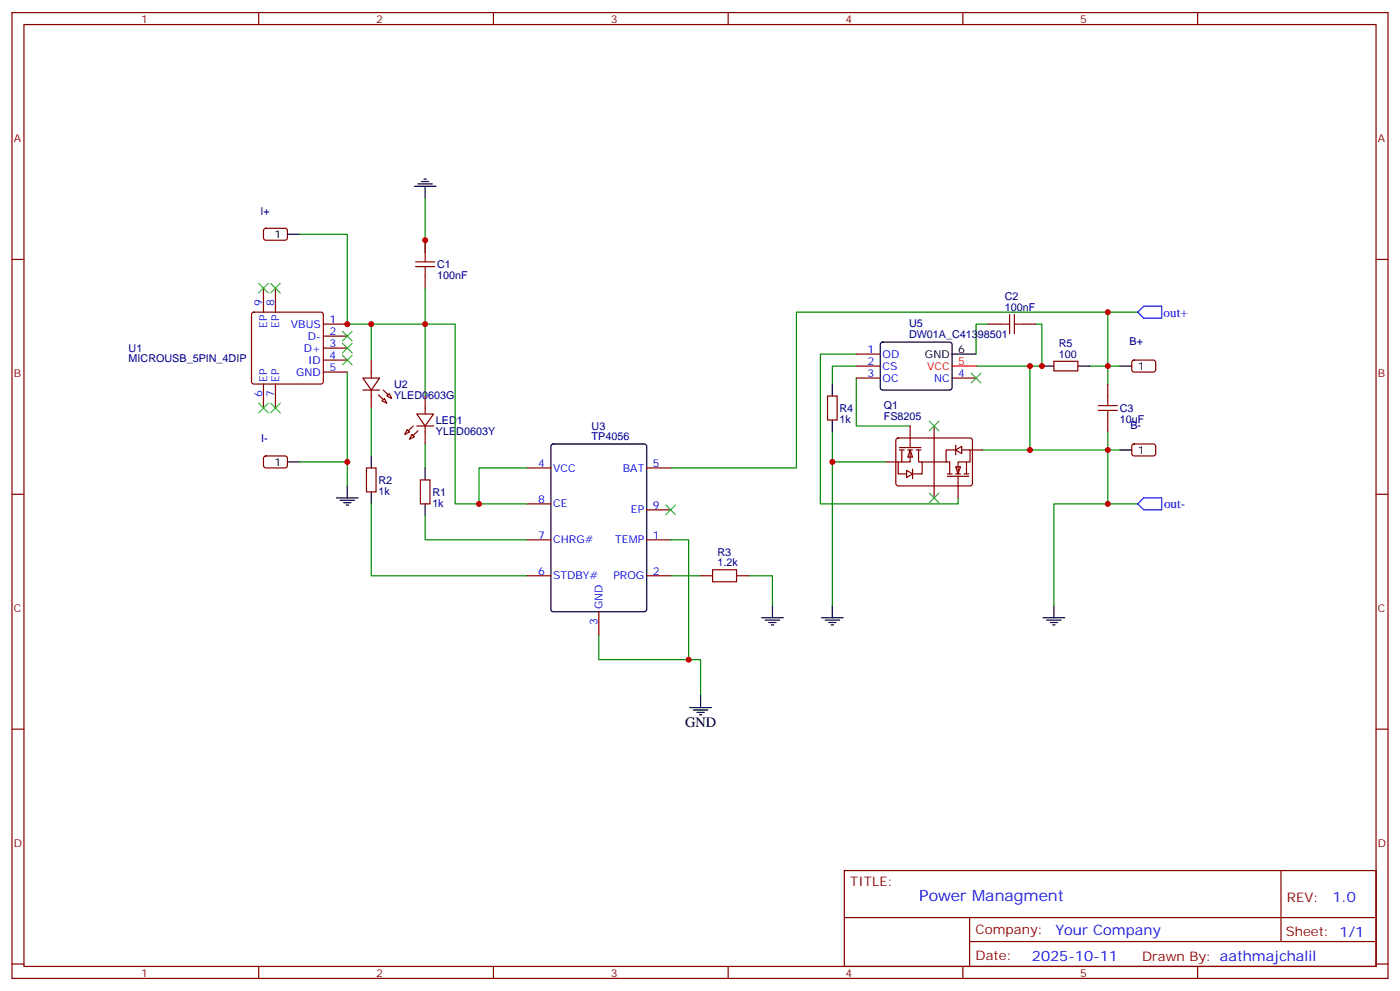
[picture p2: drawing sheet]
<svg xmlns="http://www.w3.org/2000/svg" width="412mm" height="292mm" viewBox="0 0 412 292" stroke-linecap="round" stroke-linejoin="round" font-family="sans-serif">
<g fill="none" stroke="#870000" stroke-width=".35">
<path d="M3.5 3.7h405.4v284.3h-405.4zM7.1 7.2h398.2v277.3h-398.2zM76.2 3.7v3.5M145.3 3.7v3.5M214.5 3.7v3.5M283.6 3.7v3.5M352.8 3.7v3.5M3.5 76.4h3.6M77.8 67.4l.5-.2 5.9 .1 .5 .6-.1 2.4-.6 .4h-6l-.4-.7v-2.1zM125.2 70.7v3.6M405.3 76.4h3.6M74.3 92.1l.5-.2h19.7l.5 .2 .2 .5v19.8l-.2 .5-.5 .2h-19.7l-.5-.3-.2-.4v-19.8z"/>
<path d="M77.6 84.8v7.1M81.1 84.8v7.1M95.2 95.4h7.1M95.2 99h7.1M125.2 81.3v3.5M291 95.4h3.6M301.6 95.4h3.6M77.6 113.1v7M81.1 113.1v7M95.2 102.5h7.1M95.2 106h7.1M95.2 109.5h7.1"/>
<path d="M106.9 111.3h4.9l-2.4 3.5zM106.9 114.8h4.9M109.4 106v5.3M109.4 114.8v5.3M112.5 118l.7-.7 .7 1.4zM113.9 116.6l.8-.7 .7 1.4zM125.2 116.6v5.3M243.8 116.6h2.8v7h-2.8zM252.2 111.3h7.1M252.2 107.8h7.1M252.2 104.2h7.1M280.5 111.3h7"/>
<path d="M310.4 106.4h7.1v2.8h-7.1zM333.6 106.2l.5-.2 5.9 .1 .4 .6v2.4l-.7 .4h-5.9l-.4-.7v-2.1zM77.8 134.4l.5-.2 5.9 .1 .5 .6-.1 2.4-.6 .5-6-.1-.4-.6v-2.2zM107.9 137.8h2.9v7h-2.9zM119.9 126.5l.7 .7-1.4 .7zM121.4 127.9l.7 .7-1.5 .7zM122.8 121.9h4.9l-2.5 3.5zM122.8 125.4h4.9M125.2 125.4v5.3M155.2 137.8h7.1M190.5 137.8h7.1M333.6 130.9l.5-.2 5.9 .1 .4 .6v2.4l-.7 .4h-5.9l-.4-.7v-2.1z"/>
<path d="M3.5 145.5h3.6M123.8 141.3h2.8v7h-2.8zM155.2 158.9h7.1M155.2 148.3h7.1M190.5 158.9h7.1M190.5 150.1h7.1M405.3 145.5h3.6M155.2 169.5h7.1M190.5 169.5h7.1M206.4 169.5h3.5M217 169.5h3.5M176.4 180.1v7"/>
<path d="M3.5 214.7h3.6M405.3 214.7h3.6M248.7 256.3h156.6v28.2h-156.6zM377.3 256.3v20.9M248.7 270.1h156.5M285.6 277.2h119.6M285.6 270.1v14.2M3.5 283.8h3.6M76.2 284.5v3.5M145.3 284.5v3.5M214.5 284.5v3.5M283.6 284.5v3.5"/>
<path d="M352.8 284.5v3.5M405.3 283.8h3.6"/>
</g>
<g fill="none" stroke="#000" stroke-width=".35">
<path d="M122.1 54.9h6.3M123.1 54.2h4.3M124.2 53.4h2.1M124.9 52.7h.7M125.2 54.9v3.5M84.7 69h3.5M245.2 113.1v3.5M259.5 100.9l.5-.2 20 .1 .5 .6-.1 13-.6 .4h-20.1l-.4-.7v-12.7zM280.5 104.2h7M306.9 107.8h3.5M317.5 107.8h3.5M329.8 107.8h3.6"/>
<path d="M84.7 136h3.5M109.4 134.2v3.6M125.2 137.8v3.5M162.5 130.9l.5-.2h26.8l.6 .4 .1 48.3-.5 .6-27 .1-.7-.5v-48.2zM245.2 123.6v3.6M329.8 132.5h3.6M99.1 146.6h6.4M100.2 147.3h4.2M101.2 148h2.2M102 148.7h.7M102.3 143.1v3.5M109.4 144.8v3.5"/>
<path d="M125.2 148.3v3.6M227.5 178.3v3.6M245.2 178.3v3.6M310.4 178.3v3.6M224.4 181.9h6.3M225.4 182.6h4.3M226.5 183.3h2.1M227.2 184h.7M242 181.9h6.4M243.1 182.6h4.2M244.1 183.3h2.1M244.8 184h.7"/>
<path d="M307.3 181.9h6.3M308.3 182.6h4.3M309.4 183.3h2.1M310.1 184h.7M203.2 208.3h6.3M204.3 209h4.2M205.3 209.7h2.1M206 210.4h.7M206.4 204.8v3.5"/>
</g>
<g fill="none" stroke="#008700" stroke-width=".35">
<path d="M125.2 58.4v15.9M88.2 69h14.1v26.4h31.8v52.9h21.1M109.4 95.4v10.6M125.2 84.8v31.8M291 95.4h-3.5v8.8M305.2 95.4h1.7v12.4h-19.4M326.3 91.9v21.2M335.1 91.9h-100.5v45.9h-37M102.3 109.5v26.5M252.2 107.8h-7v5.3M252.2 111.3v14.1h15.9M252.2 104.2h-10.5v44.1h40.5v-1.7"/>
<path d="M303.4 107.8v24.7M321 107.8h8.8M88.2 136h14.1v7.1M109.4 120.1v14.1M125.2 130.7v7.1M155.2 137.8h-14.1v10.5M245.2 136h15.9M245.2 127.2v51.1M289.3 132.5h40.5M326.3 127.2v21.1M109.4 148.3v21.2h45.8M125.2 151.9v7h30"/>
<path d="M197.6 158.9h5.2v35.3M335.1 148.3h-24.7v30M197.6 169.5h8.8M220.5 169.5h7v8.8M176.4 187.1v7.1h30v10.6"/>
</g>
<path d="M122.4 77.1h5.7M122.4 78.5h5.7M125.2 74.3v2.8M125.2 78.5v2.8M294.6 95.4h2.8M297.4 92.6v5.6M298.8 95.4h2.8M298.8 92.6v5.6M209.9 167.7h7.1v3.6h-7.1z" fill="none" stroke="#a10000" stroke-width=".35"/>
<g fill="#870000" stroke="#870000" stroke-width=".35">
<path d="M121.7 128.2l1.4-1.4z"/>
<path d="M121.7 125.4l-1.4 1.4z"/>
<path d="M111.5 116.2l1.4 1.5z"/>
<path d="M112.9 114.8l1.4 1.4z"/>
</g>
<path d="M280.5 107.8h7" fill="none" stroke="#f00" stroke-width=".35"/>
<g fill="#fff" stroke="#870000" stroke-width=".35">
<path d="M268.1 132.5l.7 2.1h-1.4z"/>
<path d="M267.1 138.5l1.7 1-1.7 1.1z"/>
</g>
<path d="M261.1 136h3.5M264.9 131.8h6.4M264.9 132.5h1.4M265.6 132.5v3.5M267.4 132.5h1.4M268.1 132.5v3.5h-3.5v3.5h2.5M268.1 125.4v6.4M268.8 138.1v2.8M269.9 132.5h1.4M270.6 132.5v3.5h1v3.5h-2.8M275.2 125.4v3.5" fill="none" stroke="#870000" stroke-width=".35"/>
<g fill="#fff" stroke="#870000" stroke-width=".35">
<path d="M281.5 137.4h1.4l-.7 2.1z"/>
<path d="M281.5 132.5l1.8-1.1v2.1z"/>
</g>
<g fill="none" stroke="#870000" stroke-width=".35">
<path d="M326.3 113.1v3.5M264.1 129.1l.5-.2 21.4 .1 .5 .6-.1 13-.6 .5-21.5-.1-.4-.7v-12.7zM271.6 136h7.1M275.2 128.9v17.7M279 139.5h1.5M281.5 132.5h-2.8v3.5h1.1v3.5M281.5 131.1v2.8M281.5 139.5h1.4M283.3 132.5h2.5v3.5h-3.6v3.5M284 139.5h1.4M284.7 136v3.5M285.8 132.5h3.5"/>
<path d="M326.3 123.6v3.6M279 140.2h6.4M282.2 140.2v6.4"/>
</g>
<path d="M323.5 119.4h5.6M326.3 116.6v2.8M323.5 120.8h5.6M326.3 120.8v2.8" fill="none" stroke="#a10000" stroke-width=".35"/>
<g fill="none" stroke="#3c3" stroke-width=".35">
<path d="M76.2 83.4l2.8 2.9M79 83.4l-2.8 2.9M79.7 83.4l2.8 2.9M82.5 83.4l-2.8 2.9M100.9 97.5l2.8 2.9M103.7 97.5l-2.8 2.9M76.2 118.7l2.8 2.8M79 118.7l-2.8 2.8M79.7 118.7l2.8 2.8M82.5 118.7l-2.8 2.8M100.9 101.1l2.8 2.8M100.9 104.6l2.8 2.8"/>
<path d="M103.7 101.1l-2.8 2.8M103.7 104.6l-2.8 2.8M286.1 109.9l2.8 2.8M288.9 109.9l-2.8 2.8M273.8 124l2.8 2.8M276.6 124l-2.8 2.8M196.1 148.7l2.9 2.8M199 148.7l-2.9 2.8M273.8 145.2l2.8 2.8M276.6 145.2l-2.8 2.8"/>
</g>
<path d="M335.1 91.9l1.8-1.8h5.3v3.6h-5.3zM335.1 148.3l1.8-1.7h5.3v3.5h-5.3z" fill="none" stroke="#00f" stroke-width=".35"/>
<g fill="#c00">
<circle cx="326.3" cy="148.3" r=".88"/>
<circle cx="326.3" cy="91.9" r=".88"/>
<circle cx="303.4" cy="132.5" r=".88"/>
<circle cx="245.2" cy="136" r=".88"/>
<circle cx="102.3" cy="136" r=".88"/>
<circle cx="303.4" cy="107.8" r=".88"/>
<circle cx="326.3" cy="107.8" r=".88"/>
<circle cx="326.3" cy="132.5" r=".88"/>
<circle cx="125.2" cy="70.7" r=".88"/>
<circle cx="202.8" cy="194.2" r=".88"/>
<circle cx="306.9" cy="107.8" r=".88"/>
<circle cx="102.3" cy="95.4" r=".88"/>
<circle cx="125.2" cy="95.4" r=".88"/>
<circle cx="109.4" cy="95.4" r=".88"/>
<circle cx="141.1" cy="148.3" r=".88"/>
</g>
<text font-size="4.6" fill="#00f" x="270.8" y="265.3">Power Managment</text>
<text font-size="4.2" x="201.8" y="214">GND</text>
<g font-size="4.2" fill="#00f">
<text x="392.5" y="265.6">1.0</text>
<text x="310.9" y="275.1">Your Company</text>
<text x="304" y="282.9">2025-10-11</text>
</g>
<g font-size="3.9" fill="#00f">
<text x="342.8" y="93.2">out+</text>
<text x="342.9" y="149.7">out-</text>
</g>
<g font-size="3.9" fill="#800">
<text x="250.5" y="260.9">TITLE:</text>
<text x="379.1" y="265.6">REV:</text>
<text x="287.4" y="275.1">Company:</text>
<text x="378.7" y="275.7">Sheet: 1/1</text>
<text x="287.4" y="282.8">Date:</text>
<text x="336.4" y="282.8">Drawn By: aathmajchalil</text>
</g>
<g font-size="3.2" fill="#800">
<text x="41.6" y="6.7">1</text>
<text x="110.8" y="6.7">2</text>
<text x="179.9" y="6.7">3</text>
<text x="249.1" y="6.7">4</text>
<text x="318.2" y="6.7">5</text>
<text x="4.1" y="41.8">A</text>
<text x="405.9" y="41.8">A</text>
<text x="4.1" y="110.9">B</text>
<text x="405.9" y="110.9">B</text>
<text x="4.1" y="180.1">C</text>
<text x="405.9" y="180.1">C</text>
<text x="4.1" y="249.2">D</text>
<text x="405.9" y="249.2">D</text>
<text x="41.6" y="287.5">1</text>
<text x="110.8" y="287.5">2</text>
<text x="179.9" y="287.5">3</text>
<text x="249.1" y="287.5">4</text>
<text x="318.2" y="287.5">5</text>
</g>
<g font-size="3.2" fill="#000080">
<text x="76.7" y="63.2">I+</text>
<text x="128.8" y="82.1">100nF</text>
<text x="128.8" y="78.9">C1</text>
<text x="296" y="88.3">C2</text>
<text x="296" y="91.5">100nF</text>
<text x="267.8" y="99.6">DW01A_C41398501</text>
<text x="267.8" y="96.3">U5</text>
<text x="332.7" y="101.5">B+</text>
<text x="37.9" y="106.6">MICROUSB_5PIN_4DIP</text>
<text x="37.9" y="103.7">U1</text>
<text x="311.9" y="105.3">100</text>
<text x="311.9" y="102.1">R5</text>
<text x="116.1" y="117.4">YLED0603G</text>
<text x="116.1" y="114.2">U2</text>
<text x="128.4" y="124.8">LED1</text>
<text x="247.3" y="124.5">1k</text>
<text x="247.3" y="121.3">R4</text>
<text x="260.3" y="123.6">FS8205</text>
<text x="260.3" y="120.4">Q1</text>
<text x="329.8" y="124.5">10uF</text>
<text x="329.8" y="121.3">C3</text>
<text x="77" y="130.2">I-</text>
<text x="128.4" y="128">YLED0603Y</text>
<text x="174.3" y="129.6">TP4056</text>
<text x="174.3" y="126.5">U3</text>
<text x="333" y="126.2">B-</text>
<text x="111.5" y="142.4">R2</text>
<text x="111.5" y="145.6">1k</text>
<text x="127.4" y="149.2">1k</text>
<text x="127.4" y="145.9">R1</text>
<text x="211.3" y="166.7">1.2k</text>
<text x="211.3" y="163.6">R3</text>
</g>
<g font-size="3.2">
<text x="80.9" y="70">1</text>
<text x="272.5" y="105.3">GND</text>
<text x="282.2" y="103.9">6</text>
<text x="335.1" y="108.8">1</text>
<text x="80.9" y="137.1">1</text>
<text x="335.1" y="133.5">1</text>
</g>
<g font-size="3.2" fill="#00f">
<text x="77.3" y="90.1" transform="rotate(-90 77.3 90.1)">9</text>
<text x="80.8" y="90.1" transform="rotate(-90 80.8 90.1)">8</text>
<text x="97" y="95.1">1</text>
<text x="78.7" y="96.5" transform="rotate(-90 78.7 96.5)">EP</text>
<text x="82.2" y="96.5" transform="rotate(-90 82.2 96.5)">EP</text>
<text x="85.7" y="96.5">VBUS</text>
<text x="90.7" y="100">D-</text>
<text x="97" y="98.6">2</text>
<text x="89.5" y="103.5">D+</text>
<text x="90.8" y="107.1">ID</text>
<text x="97" y="102.1">3</text>
<text x="97" y="105.7">4</text>
<text x="255.5" y="107.4">2</text>
<text x="255.5" y="103.9">1</text>
<text x="260" y="105.3">OD</text>
<text x="78.7" y="112.4" transform="rotate(-90 78.7 112.4)">EP</text>
<text x="82.2" y="112.4" transform="rotate(-90 82.2 112.4)">EP</text>
<text x="87.3" y="110.6">GND</text>
<text x="97" y="109.2">5</text>
<text x="255.5" y="110.9">3</text>
<text x="260" y="112.4">OC</text>
<text x="260" y="108.8">CS</text>
<text x="275.2" y="112.4">NC</text>
<text x="282.2" y="110.9">4</text>
<text x="77.3" y="116.8" transform="rotate(-90 77.3 116.8)">6</text>
<text x="80.8" y="116.8" transform="rotate(-90 80.8 116.8)">7</text>
<text x="158.5" y="137.4">4</text>
<text x="192.3" y="137.4">5</text>
<text x="163" y="138.8">VCC</text>
<text x="183.5" y="138.8">BAT</text>
<text x="158.5" y="148">8</text>
<text x="163" y="149.4">CE</text>
<text x="192.3" y="149.8">9</text>
<text x="185.9" y="151.2">EP</text>
<text x="158.5" y="158.6">7</text>
<text x="163" y="160">CHRG#</text>
<text x="181.2" y="160">TEMP</text>
<text x="192.3" y="158.6">1</text>
<text x="158.5" y="169.2">6</text>
<text x="163" y="170.6">STDBY#</text>
<text x="180.7" y="170.6">PROG</text>
<text x="192.3" y="169.2">2</text>
<text x="177.4" y="179.4" transform="rotate(-90 177.4 179.4)">GND</text>
<text x="176" y="183.9" transform="rotate(-90 176 183.9)">3</text>
</g>
<g font-size="3.2" fill="#f00">
<text x="282.2" y="107.4">5</text>
<text x="273.2" y="108.8">VCC</text>
</g>
</svg>
